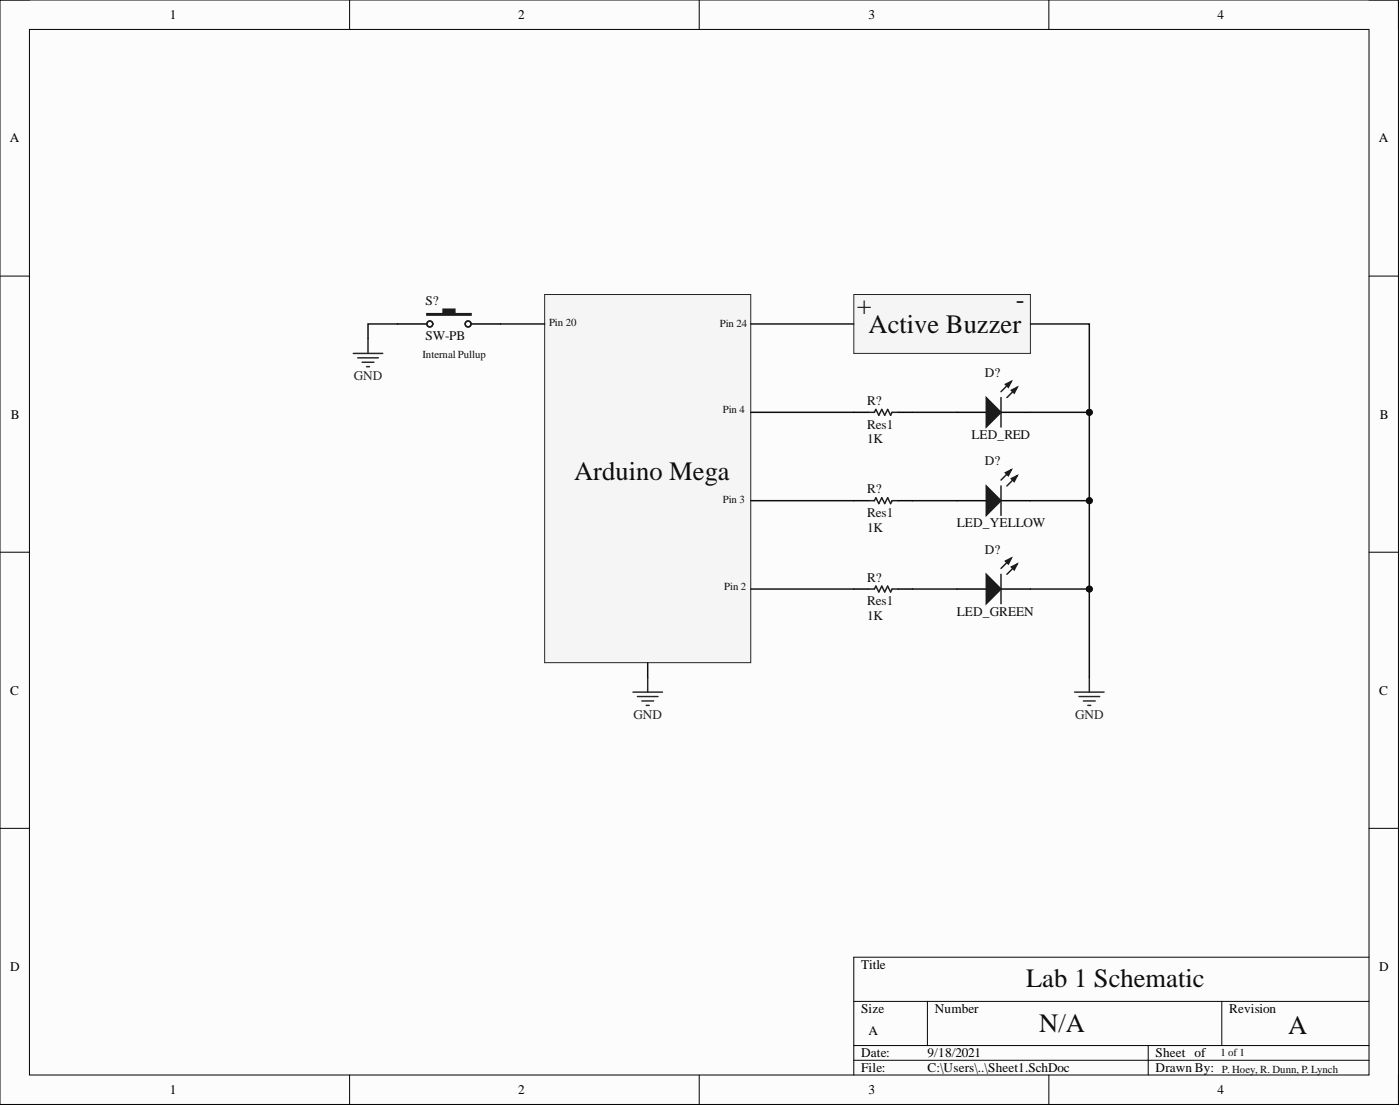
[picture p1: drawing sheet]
<svg xmlns="http://www.w3.org/2000/svg" width="241mm" height="190mm" viewBox="0 0 241 190" stroke-linecap="round" stroke-linejoin="round" font-family="sans-serif">
<path d="M0 0h241v190.2h-241z" fill-rule="evenodd" fill="#fcfcfc"/>
<path d="M0 0h241v190.2h-241z" fill="none" stroke="#000" stroke-width=".17"/>
<path d="M5.1 5.1h230.9v180.1h-230.9z" fill-rule="evenodd" fill="#fcfcfc"/>
<g fill="none" stroke="#000" stroke-width=".17">
<path d="M0 0h5.1M60.3 0v5.1M120.5 0v5.1M180.8 0v5.1M236 0h5v5.1M5.1 5.1h230.9v180.1h-230.9zM0 47.6h5.1M236 47.6h5M0 95.1h5.1M236 95.1h5M0 142.7h5.1M236 142.7h5"/>
<path d="M147.2 172.5h88.8M159.8 172.5v7.6M210.6 172.5v7.6M236 164.9h-88.8v20.3M60.3 185.2v5M120.5 185.2v5M147.2 180.1h88.8M147.2 182.6h88.8M180.8 185.2v5M197.9 180.1v5.1M241 185.2v5"/>
</g>
<path d="M93.9 50.7h35.5v63.4h-35.5z" fill-rule="evenodd" fill="#f5f5f5"/>
<path d="M93.9 50.7h35.5v63.4h-35.5z" fill="none" stroke="#262626" stroke-width=".17"/>
<path d="M147.2 50.7h30.4v10.2h-30.4z" fill-rule="evenodd" fill="#f5f5f5"/>
<path d="M147.2 50.7h30.4v10.2h-30.4z" fill="none" stroke="#262626" stroke-width=".17"/>
<path d="M147.2 71h2.5M154.8 71h2.5M164.9 71h5.1M172.5 71h5.1M147.2 86.2h2.5M154.8 86.2h2.5M147.2 101.5h2.5M154.8 101.5h2.5" fill="none" stroke="#000" stroke-width=".25"/>
<path d="M149.7 71h1l.3-.5 .5 1 .5-1 .5 1 .5-1 .5 1 .3-.5h1M149.7 86.2h1l.3-.5 .5 1 .5-1 .5 1 .5-1 .5 1 .3-.5h1M149.7 101.5h1l.3-.5 .5 1 .5-1 .5 1 .5-1 .5 1 .3-.5h1" fill="none" stroke="#1c1c1c" stroke-width=".25"/>
<path d="M170 68.5l2.5 2.5-2.5 2.6z" fill="#1c1c1c"/>
<path d="M170 68.5l2.5 2.5-2.5 2.6zM174.3 65.7l-1.8 1.8M175.3 66.7l-1.8 1.8" fill="none" stroke="#1c1c1c" stroke-width=".25"/>
<path d="M174.3 67.2l1-.5-.5 1z" fill="#1c1c1c"/>
<path d="M174.3 67.2l1-.5-.5 1z" fill="none" stroke="#1c1c1c" stroke-width=".25"/>
<path d="M173.3 66.2l1-.5-.5 1z" fill="#1c1c1c"/>
<path d="M172.5 68.5v5.1M173.3 66.2l1-.5-.5 1z" fill="none" stroke="#1c1c1c" stroke-width=".25"/>
<path d="M164.9 86.2h5.1M172.5 86.2h5.1" fill="none" stroke="#000" stroke-width=".25"/>
<path d="M170 83.7l2.5 2.5-2.5 2.6z" fill="#1c1c1c"/>
<path d="M170 83.7l2.5 2.5-2.5 2.6zM174.3 80.9l-1.8 1.8M175.3 81.9l-1.8 1.8" fill="none" stroke="#1c1c1c" stroke-width=".25"/>
<path d="M174.3 82.4l1-.5-.5 1z" fill="#1c1c1c"/>
<path d="M174.3 82.4l1-.5-.5 1z" fill="none" stroke="#1c1c1c" stroke-width=".25"/>
<path d="M173.3 81.4l1-.5-.5 1z" fill="#1c1c1c"/>
<path d="M172.5 83.7v5.1M173.3 81.4l1-.5-.5 1z" fill="none" stroke="#1c1c1c" stroke-width=".25"/>
<path d="M164.9 101.5h5.1M172.5 101.5h5.1" fill="none" stroke="#000" stroke-width=".25"/>
<path d="M170 98.9l2.5 2.6-2.5 2.5z" fill="#1c1c1c"/>
<path d="M170 98.9l2.5 2.6-2.5 2.5zM174.3 96.1l-1.8 1.8M175.3 97.1l-1.8 1.8" fill="none" stroke="#1c1c1c" stroke-width=".25"/>
<path d="M174.3 97.7l1-.6-.5 1.1z" fill="#1c1c1c"/>
<path d="M174.3 97.7l1-.6-.5 1.1z" fill="none" stroke="#1c1c1c" stroke-width=".25"/>
<path d="M173.3 96.6l1-.5-.5 1z" fill="#1c1c1c"/>
<path d="M172.5 98.9v5.1M173.3 96.6l1-.5-.5 1z" fill="none" stroke="#1c1c1c" stroke-width=".25"/>
<path d="M109.1 119.2h5.1M109.9 120h3.5M111.6 116.7v2.5M185.2 119.2h5.1M186 120h3.5M187.8 116.7v2.5M110.6 120.7h2.1M111.4 121.5h.5M186.7 120.7h2.1M187.5 121.5h.5" fill="none" stroke="#262626" stroke-width=".25"/>
<path d="M68.5 55.8h5.1M81.2 55.8h5.1" fill="none" stroke="#000" stroke-width=".25"/>
<path d="M73.6 54h2.8v-.7h2v.7h2.8v.3h-7.6z" fill-rule="evenodd" fill="#1c1c1c"/>
<g fill="none" stroke="#1c1c1c" stroke-width=".25">
<path d="M73.6 54h2.8v-.7h2v.7h2.8v.3h-7.6z"/>
<circle cx="74.1" cy="55.8" r=".51"/>
<circle cx="80.7" cy="55.8" r=".51"/>
</g>
<path d="M63.4 58.3v2.6M60.9 60.9h5.1M61.7 61.6h3.5M62.4 62.4h2M63.2 63.2h.5" fill="none" stroke="#262626" stroke-width=".25"/>
<path d="M129.4 55.8h17.8M177.6 101.5h10.2" fill="none" stroke="#0e0e0e" stroke-width=".25"/>
<circle cx="187.8" cy="101.5" r=".51" fill="#0e0e0e"/>
<circle cx="187.8" cy="101.5" r=".51" fill="none" stroke="#0e0e0e" stroke-width=".17"/>
<path d="M129.4 71h17.8M157.3 71h7.6M177.6 71h10.2M129.4 86.2h17.8M157.3 86.2h7.6M129.4 101.5h17.8M157.3 101.5h7.6" fill="none" stroke="#0e0e0e" stroke-width=".25"/>
<circle cx="187.8" cy="71" r=".51" fill="#0e0e0e"/>
<circle cx="187.8" cy="71" r=".51" fill="none" stroke="#0e0e0e" stroke-width=".17"/>
<path d="M177.6 86.2h10.2" fill="none" stroke="#0e0e0e" stroke-width=".25"/>
<circle cx="187.8" cy="86.2" r=".51" fill="#0e0e0e"/>
<circle cx="187.8" cy="86.2" r=".51" fill="none" stroke="#0e0e0e" stroke-width=".17"/>
<path d="M177.6 55.8h10.2v60.9M111.6 114.1v2.6" fill="none" stroke="#0e0e0e" stroke-width=".25"/>
<circle cx="187.8" cy="71" r=".51" fill="#0e0e0e"/>
<circle cx="187.8" cy="71" r=".51" fill="none" stroke="#0e0e0e" stroke-width=".17"/>
<circle cx="187.8" cy="86.2" r=".51" fill="#0e0e0e"/>
<circle cx="187.8" cy="86.2" r=".51" fill="none" stroke="#0e0e0e" stroke-width=".17"/>
<circle cx="187.8" cy="101.5" r=".51" fill="#0e0e0e"/>
<circle cx="187.8" cy="101.5" r=".51" fill="none" stroke="#0e0e0e" stroke-width=".17"/>
<path d="M68.5 55.8h-5.1v2.5M86.3 55.8h7.6" fill="none" stroke="#0e0e0e" stroke-width=".25"/>
<g font-size="4.6" fill="#0e0e0e">
<text x="175.1" y="53">-</text>
<text x="147.7" y="54">+</text>
<text x="149.7" y="57.3">Active Buzzer</text>
<text x="99" y="82.7">Arduino Mega</text>
<text x="176.8" y="169.9">Lab 1 Schematic</text>
<text x="179.1" y="177.8">N/A</text>
<text x="222" y="178.1">A</text>
</g>
<g font-size="2.3">
<text x="29.3" y="3.3">1</text>
<text x="89.3" y="3.3">2</text>
<text x="149.7" y="3.3">3</text>
<text x="209.8" y="3.3">4</text>
<text x="1.7" y="24.5">A</text>
<text x="237.7" y="24.5">A</text>
<text x="1.9" y="72.1">B</text>
<text x="237.8" y="72.1">B</text>
<text x="1.8" y="119.6">C</text>
<text x="237.7" y="119.6">C</text>
<text x="1.8" y="167.2">D</text>
<text x="148.4" y="166.9">Title</text>
<text x="237.7" y="167.2">D</text>
<text x="148.4" y="174.5">Size</text>
<text x="149.7" y="178.3">A</text>
<text x="161.1" y="174.5">Number</text>
<text x="211.9" y="174.5">Revision</text>
<text x="148.4" y="182.1">Date:</text>
<text x="148.4" y="184.7">File:</text>
<text x="159.8" y="182.1">9/18/2021</text>
<text x="159.8" y="184.7">C:\Users\..\Sheet1.SchDoc</text>
<text x="199.2" y="182.1">Sheet of</text>
<text x="199.2" y="184.7">Drawn By:</text>
<text x="29.3" y="188.5">1</text>
<text x="89.3" y="188.5">2</text>
<text x="149.7" y="188.5">3</text>
<text x="209.8" y="188.5">4</text>
</g>
<g font-size="2.3" fill="#0e0e0e">
<text x="73.3" y="52.5">S?</text>
<text x="73.3" y="58.6">SW-PB</text>
<text x="169.7" y="64.9">D?</text>
<text x="149.4" y="69.8">R?</text>
<text x="149.4" y="76.3">1K</text>
<text x="149.4" y="73.8">Res1</text>
<text x="167.5" y="75.6">LED_RED</text>
<text x="169.7" y="80.2">D?</text>
<text x="149.4" y="85">R?</text>
<text x="149.4" y="89">Res1</text>
<text x="149.4" y="91.6">1K</text>
<text x="164.9" y="90.8">LED_YELLOW</text>
<text x="169.7" y="95.4">D?</text>
<text x="149.4" y="100.2">R?</text>
<text x="149.4" y="106.8">1K</text>
<text x="149.4" y="104.2">Res1</text>
<text x="164.9" y="106">LED_GREEN</text>
</g>
<g font-size="2.3" fill="#262626">
<text x="61" y="65.4">GND</text>
<text x="109.2" y="123.8">GND</text>
<text x="185.3" y="123.8">GND</text>
</g>
<g font-size="1.9" fill="#0e0e0e">
<text x="94.6" y="56.1">Pin 20</text>
<text x="124.1" y="56.4">Pin 24</text>
<text x="72.8" y="61.7">Internal Pullup</text>
<text x="124.6" y="71.1">Pin 4</text>
<text x="124.6" y="86.6">Pin 3</text>
<text x="124.8" y="101.5">Pin 2</text>
<text x="210.3" y="182">1 of 1</text>
<text x="210.6" y="184.7">P. Hoey, R. Dunn, P. Lynch</text>
</g>
</svg>
